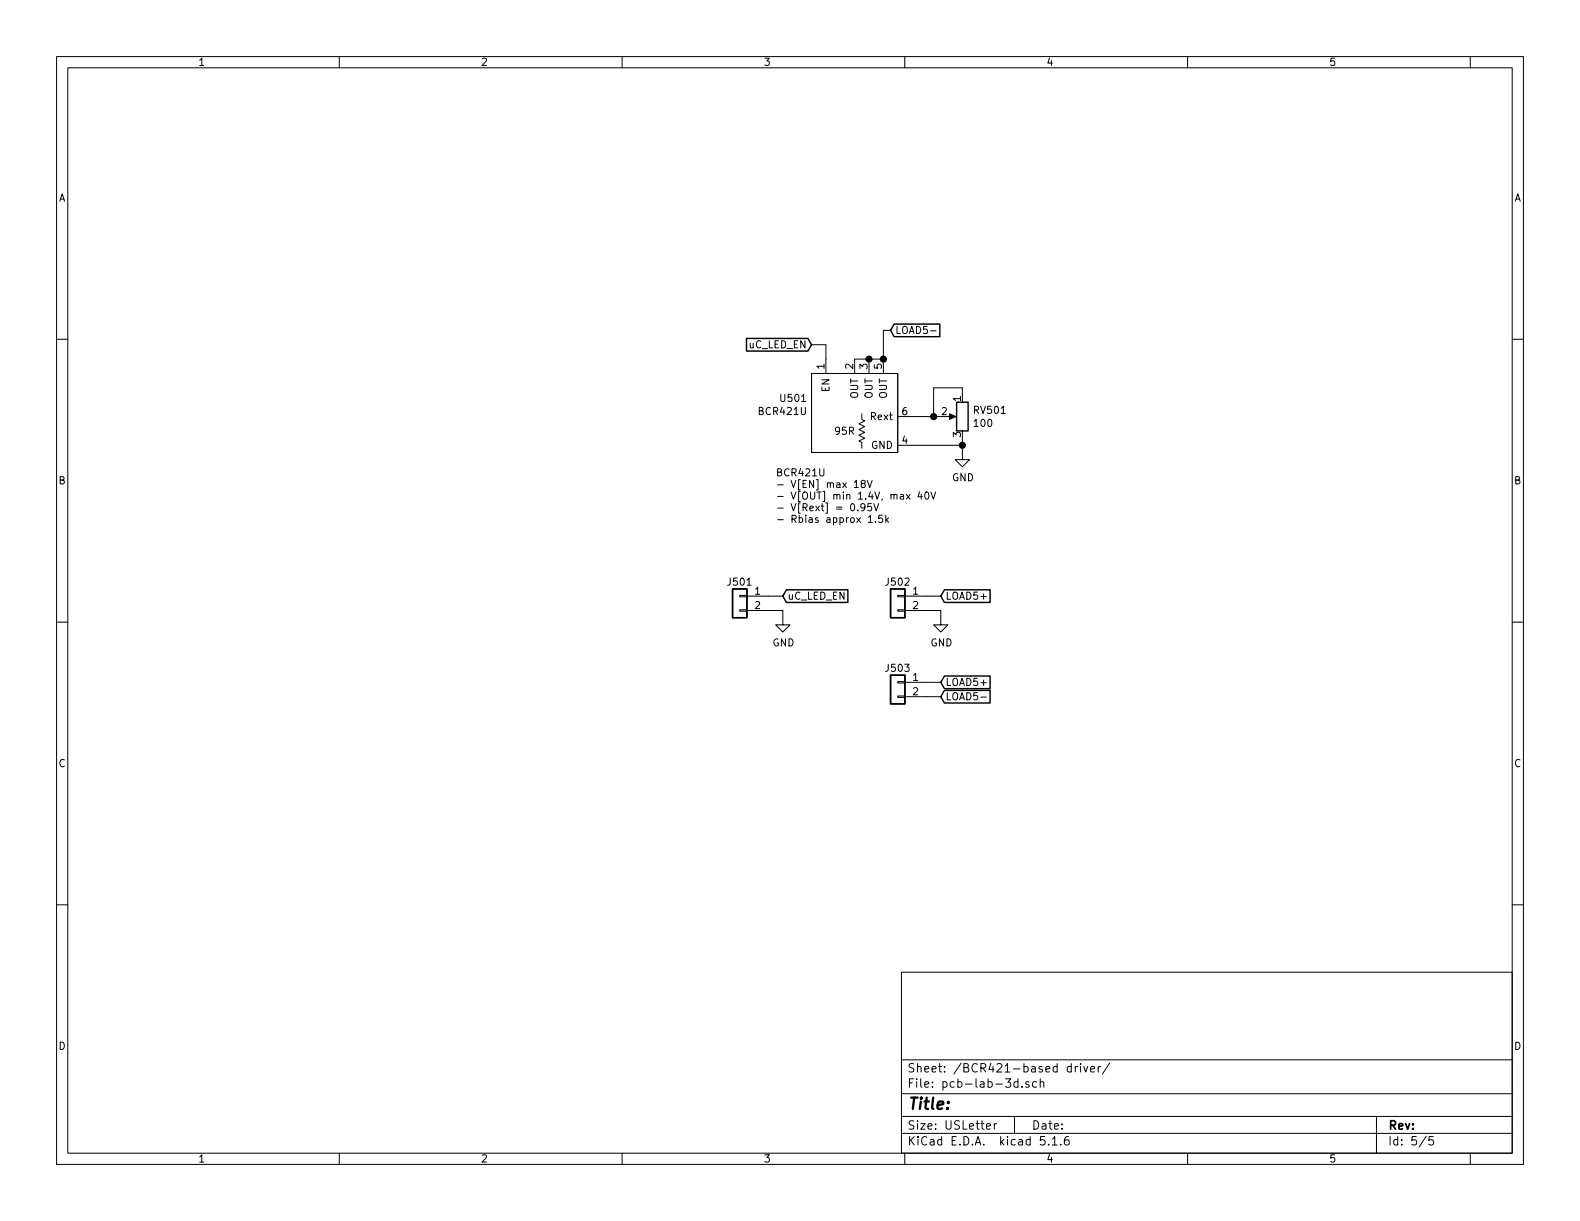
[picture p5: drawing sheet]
EESchema Schematic File Version 4
EELAYER 30 0
EELAYER END
$Descr USLetter 11000 8500
encoding utf-8
Sheet 5 5
Title ""
Date ""
Rev ""
Comp ""
Comment1 ""
Comment2 ""
Comment3 ""
Comment4 ""
$EndDescr
$Comp
L local_symbols:BCR421U U501
U 1 1
P 5950 2900
F 0 "U501" H 5623 3029 50  0000 R CNN
F 1 "BCR421U" H 5623 2938 50  0000 R CNN
F 2 "local_footprints:SOT-23-6_HS" H 5950 2850 50  0001 C CNN
F 3 "" H 5950 2850 50  0001 C CNN
	1    5950 2900
	1    0    0    -1  
$EndComp
Wire Wire Line
	5950 2500 6050 2500
Wire Wire Line
	6150 2500 6150 2300
Wire Wire Line
	6150 2300 6200 2300
Connection ~ 6150 2500
Connection ~ 6050 2500
Wire Wire Line
	6050 2500 6150 2500
Text GLabel 6200 2300 2    50   Input ~ 0
LOAD5-
$Comp
L Device:R_POT RV501
U 1 1
P 6700 2900
F 0 "RV501" H 6630 2946 50  0000 R CNN
F 1 "100" H 6630 2855 50  0000 R CNN
F 2 "local_footprints:RV-Pot_3-pin_2.54mm" H 6700 2900 50  0001 C CNN
F 3 "~" H 6700 2900 50  0001 C CNN
	1    6700 2900
	-1   0    0    -1  
$EndComp
Wire Wire Line
	6350 3100 6700 3100
Wire Wire Line
	6700 3100 6700 3050
Wire Wire Line
	6700 3100 6700 3150
Connection ~ 6700 3100
$Comp
L power:GND #PWR0503
U 1 1
P 6700 3150
F 0 "#PWR0503" H 6700 2900 50  0001 C CNN
F 1 "GND" H 6705 2977 50  0000 C CNN
F 2 "" H 6700 3150 50  0001 C CNN
F 3 "" H 6700 3150 50  0001 C CNN
	1    6700 3150
	1    0    0    -1  
$EndComp
Wire Wire Line
	6350 2900 6500 2900
Wire Wire Line
	6500 2900 6500 2700
Wire Wire Line
	6500 2700 6700 2700
Wire Wire Line
	6700 2700 6700 2750
Connection ~ 6500 2900
Wire Wire Line
	6500 2900 6550 2900
Text Notes 5400 3650 0    50   ~ 0
BCR421U\n- V[EN] max 18V\n- V[OUT] min 1.4V, max 40V\n- V[Rext] = 0.95V\n- Rbias approx 1.5k
Text GLabel 5650 2400 0    50   Input ~ 0
uC_LED_EN
Wire Wire Line
	5650 2400 5750 2400
Wire Wire Line
	5750 2400 5750 2500
$Comp
L Connector_Generic:Conn_01x02 J?
U 1 1
P 6250 4150
AR Path="/5F9D006C/5FE17308" Ref="J?"  Part="1" 
AR Path="/5FA7628C/5FE17308" Ref="J?"  Part="1" 
AR Path="/5FAF0069/5FE17308" Ref="J?"  Part="1" 
AR Path="/5FDFF407/5FE17308" Ref="J502"  Part="1" 
F 0 "J502" H 6250 4250 50  0000 C CNN
F 1 "Conn_01x02" H 6167 4277 50  0001 C CNN
F 2 "local_footprints:Pin_Header_Straight_1x02_Pitch2.54mm" H 6250 4150 50  0001 C CNN
F 3 "~" H 6250 4150 50  0001 C CNN
	1    6250 4150
	-1   0    0    -1  
$EndComp
Text GLabel 6550 4750 2    50   Input ~ 0
LOAD5+
$Comp
L Connector_Generic:Conn_01x02 J?
U 1 1
P 5150 4150
AR Path="/5F9D006C/5FE1730F" Ref="J?"  Part="1" 
AR Path="/5FA7628C/5FE1730F" Ref="J?"  Part="1" 
AR Path="/5FAF0069/5FE1730F" Ref="J?"  Part="1" 
AR Path="/5FDFF407/5FE1730F" Ref="J501"  Part="1" 
F 0 "J501" H 5150 4250 50  0000 C CNN
F 1 "Conn_01x02" H 5067 4277 50  0001 C CNN
F 2 "local_footprints:Pin_Header_Straight_1x02_Pitch2.54mm" H 5150 4150 50  0001 C CNN
F 3 "~" H 5150 4150 50  0001 C CNN
	1    5150 4150
	-1   0    0    -1  
$EndComp
Wire Wire Line
	6450 4250 6550 4250
Wire Wire Line
	6550 4250 6550 4300
$Comp
L power:GND #PWR?
U 1 1
P 6550 4300
AR Path="/5FE17317" Ref="#PWR?"  Part="1" 
AR Path="/5F9D006C/5FE17317" Ref="#PWR?"  Part="1" 
AR Path="/5FA7628C/5FE17317" Ref="#PWR?"  Part="1" 
AR Path="/5FAF0069/5FE17317" Ref="#PWR?"  Part="1" 
AR Path="/5FDFF407/5FE17317" Ref="#PWR0502"  Part="1" 
F 0 "#PWR0502" H 6550 4050 50  0001 C CNN
F 1 "GND" H 6555 4127 50  0000 C CNN
F 2 "" H 6550 4300 50  0001 C CNN
F 3 "" H 6550 4300 50  0001 C CNN
	1    6550 4300
	1    0    0    -1  
$EndComp
Text GLabel 6550 4150 2    50   Input ~ 0
LOAD5+
Wire Wire Line
	6450 4150 6550 4150
Text GLabel 6550 4850 2    50   Input ~ 0
LOAD5-
Wire Wire Line
	6450 4750 6550 4750
Wire Wire Line
	6450 4850 6550 4850
Wire Wire Line
	5350 4150 5450 4150
Wire Wire Line
	5350 4250 5450 4250
Wire Wire Line
	5450 4250 5450 4300
$Comp
L power:GND #PWR?
U 1 1
P 5450 4300
AR Path="/5FE1733D" Ref="#PWR?"  Part="1" 
AR Path="/5F9D006C/5FE1733D" Ref="#PWR?"  Part="1" 
AR Path="/5FA7628C/5FE1733D" Ref="#PWR?"  Part="1" 
AR Path="/5FAF0069/5FE1733D" Ref="#PWR?"  Part="1" 
AR Path="/5FDFF407/5FE1733D" Ref="#PWR0501"  Part="1" 
F 0 "#PWR0501" H 5450 4050 50  0001 C CNN
F 1 "GND" H 5455 4127 50  0000 C CNN
F 2 "" H 5450 4300 50  0001 C CNN
F 3 "" H 5450 4300 50  0001 C CNN
	1    5450 4300
	1    0    0    -1  
$EndComp
$Comp
L Connector_Generic:Conn_01x02 J?
U 1 1
P 6250 4750
AR Path="/5F9D006C/5FE17343" Ref="J?"  Part="1" 
AR Path="/5FA7628C/5FE17343" Ref="J?"  Part="1" 
AR Path="/5FAF0069/5FE17343" Ref="J?"  Part="1" 
AR Path="/5FDFF407/5FE17343" Ref="J503"  Part="1" 
F 0 "J503" H 6250 4850 50  0000 C CNN
F 1 "Conn_01x02" H 6167 4877 50  0001 C CNN
F 2 "local_footprints:Pin_Header_Straight_1x02_Pitch2.54mm" H 6250 4750 50  0001 C CNN
F 3 "~" H 6250 4750 50  0001 C CNN
	1    6250 4750
	-1   0    0    -1  
$EndComp
Text GLabel 5450 4150 2    50   Input ~ 0
uC_LED_EN
$EndSCHEMATC
